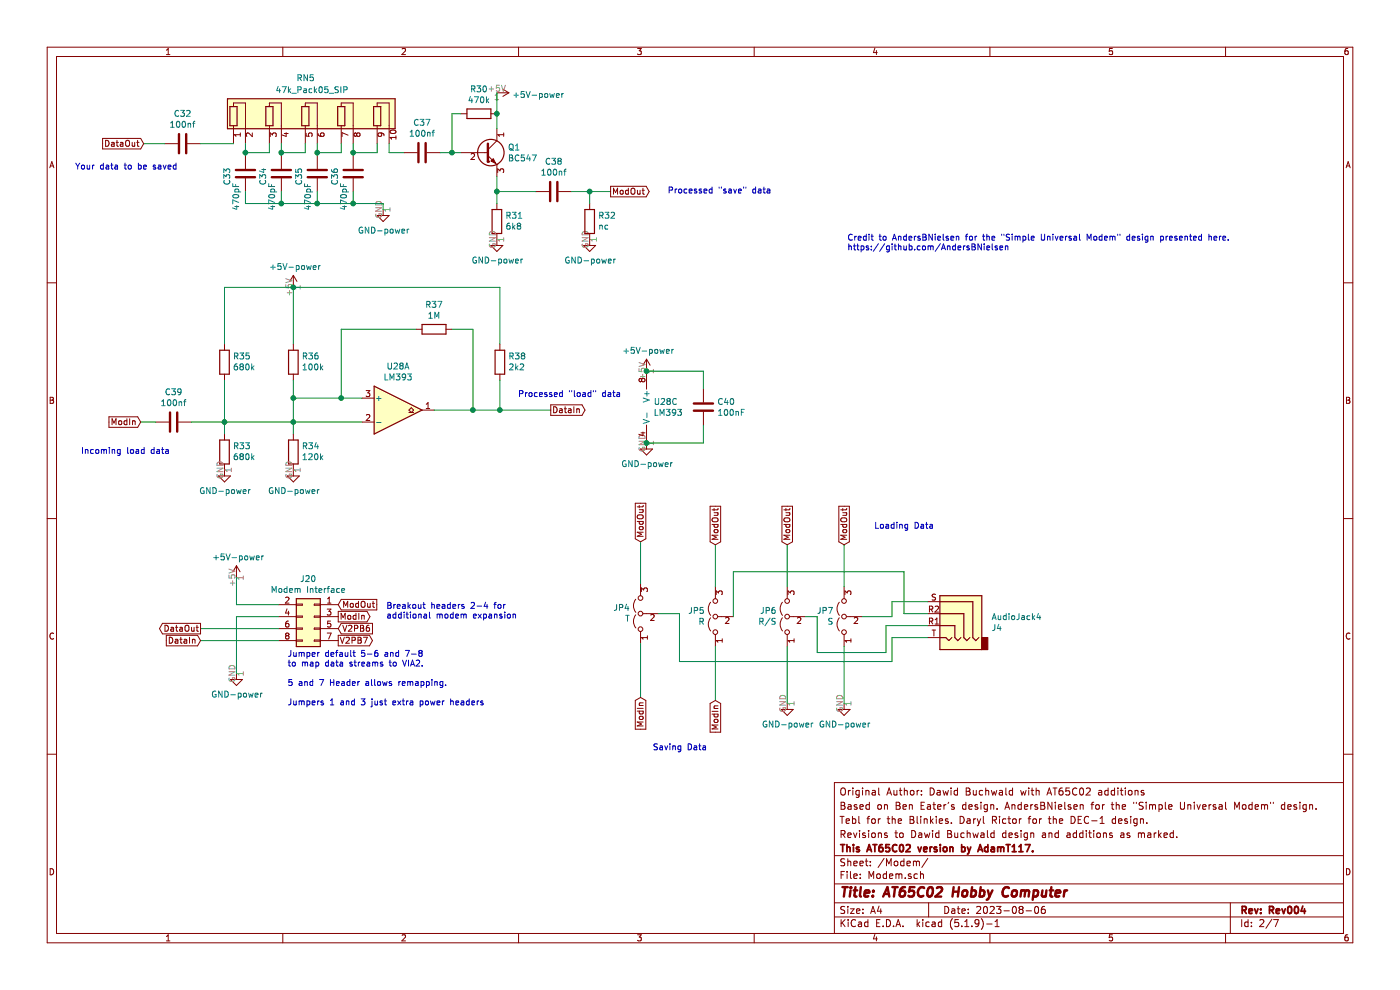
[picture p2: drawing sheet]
EESchema Schematic File Version 4
EELAYER 30 0
EELAYER END
$Descr A4 11693 8268
encoding utf-8
Sheet 2 7
Title "AT65C02 Hobby Computer"
Date "2023-08-06"
Rev "Rev004"
Comp "This AT65C02 version by AdamT117. "
Comment1 "Revisions to Dawid Buchwald design and additions as marked. "
Comment2 "Tebl for the Blinkies. Daryl Rictor for the DEC-1 design."
Comment3 "Based on Ben Eater's design. AndersBNielsen for the \"Simple Universal Modem\" design."
Comment4 "Original Author: Dawid Buchwald with AT65C02 additions"
$EndDescr
$Comp
L Comparator:LM393 U?
U 1 1
P 3325 3425
AR Path="/637561AA/6416C0CF/6378ACD0" Ref="U?"  Part="1" 
AR Path="/6375BF12/6378ACD0" Ref="U28"  Part="1" 
F 0 "U28" H 3325 3792 50  0000 C CNN
F 1 "LM393" H 3325 3701 50  0000 C CNN
F 2 "Package_DIP:DIP-8_W7.62mm_Socket" H 3325 3425 50  0001 C CNN
F 3 "http://www.ti.com/lit/ds/symlink/lm393.pdf" H 3325 3425 50  0001 C CNN
	1    3325 3425
	1    0    0    -1  
$EndComp
Text GLabel 1175 3525 0    50   Input ~ 0
ModIn
Wire Wire Line
	1175 3525 1300 3525
$Comp
L AT_65C02_Computer_Rev004-rescue:Device_C-6502-computer-cache-AT_65C02_Computer_Rev003_1-rescue-AT_65C02_Computer_Rev003-rescue C?
U 1 1
P 1450 3525
AR Path="/637561AA/6416C0CF/6378B686" Ref="C?"  Part="1" 
AR Path="/6375BF12/6378B686" Ref="C39"  Part="1" 
F 0 "C39" V 1198 3525 50  0000 C CNN
F 1 "100nf" V 1289 3525 50  0000 C CNN
F 2 "Capacitor_THT:C_Disc_D3.4mm_W2.1mm_P2.50mm" H 1488 3375 50  0001 C CNN
F 3 "" H 1450 3525 50  0001 C CNN
	1    1450 3525
	0    1    1    0   
$EndComp
Wire Wire Line
	1600 3525 1875 3525
$Comp
L AT_65C02_Computer_Rev004-rescue:Device_R-6502-computer-cache-AT_65C02_Computer_Rev003_1-rescue-AT_65C02_Computer_Rev003-rescue R?
U 1 1
P 1875 3775
AR Path="/637561AA/6416C0CF/6378CCDD" Ref="R?"  Part="1" 
AR Path="/6375BF12/6378CCDD" Ref="R33"  Part="1" 
F 0 "R33" H 1805 3729 50  0000 R CNN
F 1 "680k" H 1805 3820 50  0000 R CNN
F 2 "Resistor_THT:R_Axial_DIN0207_L6.3mm_D2.5mm_P7.62mm_Horizontal" V 1805 3775 50  0001 C CNN
F 3 "" H 1875 3775 50  0001 C CNN
	1    1875 3775
	-1   0    0    1   
$EndComp
Wire Wire Line
	1875 3525 1875 3625
$Comp
L AT_65C02_Computer_Rev004-rescue:GND-power-65C02_Computer-rescue-AT_65C02_Computer_Rev003_1-rescue-AT_65C02_Computer_Rev003-rescue #PWR?
U 1 1
P 1875 3925
AR Path="/637561AA/6416C0CF/6378CEA8" Ref="#PWR?"  Part="1" 
AR Path="/6375BF12/6378CEA8" Ref="#PWR0139"  Part="1" 
F 0 "#PWR0139" H 1875 3675 50  0001 C CNN
F 1 "GND-power" H 1880 3752 50  0000 C CNN
F 2 "" H 1875 3925 50  0001 C CNN
F 3 "" H 1875 3925 50  0001 C CNN
	1    1875 3925
	1    0    0    -1  
$EndComp
Connection ~ 1875 3525
$Comp
L AT_65C02_Computer_Rev004-rescue:Device_R-6502-computer-cache-AT_65C02_Computer_Rev003_1-rescue-AT_65C02_Computer_Rev003-rescue R?
U 1 1
P 2450 3775
AR Path="/637561AA/6416C0CF/6378E038" Ref="R?"  Part="1" 
AR Path="/6375BF12/6378E038" Ref="R34"  Part="1" 
F 0 "R34" H 2380 3729 50  0000 R CNN
F 1 "120k" H 2380 3820 50  0000 R CNN
F 2 "Resistor_THT:R_Axial_DIN0207_L6.3mm_D2.5mm_P7.62mm_Horizontal" V 2380 3775 50  0001 C CNN
F 3 "" H 2450 3775 50  0001 C CNN
	1    2450 3775
	-1   0    0    1   
$EndComp
Wire Wire Line
	2450 3525 2450 3625
$Comp
L AT_65C02_Computer_Rev004-rescue:GND-power-65C02_Computer-rescue-AT_65C02_Computer_Rev003_1-rescue-AT_65C02_Computer_Rev003-rescue #PWR?
U 1 1
P 2450 3925
AR Path="/637561AA/6416C0CF/6378E21F" Ref="#PWR?"  Part="1" 
AR Path="/6375BF12/6378E21F" Ref="#PWR0140"  Part="1" 
F 0 "#PWR0140" H 2450 3675 50  0001 C CNN
F 1 "GND-power" H 2455 3752 50  0000 C CNN
F 2 "" H 2450 3925 50  0001 C CNN
F 3 "" H 2450 3925 50  0001 C CNN
	1    2450 3925
	1    0    0    -1  
$EndComp
Connection ~ 2450 3525
Wire Wire Line
	2450 3525 3025 3525
Wire Wire Line
	3625 3425 3950 3425
Text GLabel 4600 3425 2    50   Output ~ 0
DataIn
$Comp
L AT_65C02_Computer_Rev004-rescue:Device_R-6502-computer-cache-AT_65C02_Computer_Rev003_1-rescue-AT_65C02_Computer_Rev003-rescue R?
U 1 1
P 1875 3025
AR Path="/637561AA/6416C0CF/63790BFF" Ref="R?"  Part="1" 
AR Path="/6375BF12/63790BFF" Ref="R35"  Part="1" 
F 0 "R35" H 1805 2979 50  0000 R CNN
F 1 "680k" H 1805 3070 50  0000 R CNN
F 2 "Resistor_THT:R_Axial_DIN0207_L6.3mm_D2.5mm_P7.62mm_Horizontal" V 1805 3025 50  0001 C CNN
F 3 "" H 1875 3025 50  0001 C CNN
	1    1875 3025
	-1   0    0    1   
$EndComp
$Comp
L AT_65C02_Computer_Rev004-rescue:Device_R-6502-computer-cache-AT_65C02_Computer_Rev003_1-rescue-AT_65C02_Computer_Rev003-rescue R?
U 1 1
P 2450 3025
AR Path="/637561AA/6416C0CF/637917E2" Ref="R?"  Part="1" 
AR Path="/6375BF12/637917E2" Ref="R36"  Part="1" 
F 0 "R36" H 2380 2979 50  0000 R CNN
F 1 "100k" H 2380 3070 50  0000 R CNN
F 2 "Resistor_THT:R_Axial_DIN0207_L6.3mm_D2.5mm_P7.62mm_Horizontal" V 2380 3025 50  0001 C CNN
F 3 "" H 2450 3025 50  0001 C CNN
	1    2450 3025
	-1   0    0    1   
$EndComp
$Comp
L AT_65C02_Computer_Rev004-rescue:Device_R-6502-computer-cache-AT_65C02_Computer_Rev003_1-rescue-AT_65C02_Computer_Rev003-rescue R?
U 1 1
P 3625 2750
AR Path="/637561AA/6416C0CF/63792495" Ref="R?"  Part="1" 
AR Path="/6375BF12/63792495" Ref="R37"  Part="1" 
F 0 "R37" V 3418 2750 50  0000 C CNN
F 1 "1M" V 3509 2750 50  0000 C CNN
F 2 "Resistor_THT:R_Axial_DIN0207_L6.3mm_D2.5mm_P7.62mm_Horizontal" V 3555 2750 50  0001 C CNN
F 3 "" H 3625 2750 50  0001 C CNN
	1    3625 2750
	0    1    1    0   
$EndComp
Wire Wire Line
	3025 3325 2850 3325
Wire Wire Line
	2450 3175 2450 3325
Connection ~ 2450 3325
Wire Wire Line
	2450 3325 2450 3525
Wire Wire Line
	2850 3325 2850 2750
Wire Wire Line
	2850 2750 3475 2750
Connection ~ 2850 3325
Wire Wire Line
	2850 3325 2450 3325
Wire Wire Line
	3775 2750 3950 2750
Wire Wire Line
	3950 2750 3950 3425
Connection ~ 3950 3425
Wire Wire Line
	3950 3425 4175 3425
Wire Wire Line
	4175 3425 4175 3175
Wire Wire Line
	4175 2400 2450 2400
Wire Wire Line
	2450 2400 2450 2875
Connection ~ 4175 3425
Wire Wire Line
	4175 3425 4600 3425
Wire Wire Line
	1875 2875 1875 2400
Connection ~ 2450 2400
$Comp
L AT_65C02_Computer_Rev004-rescue:+5V-power-65C02_Computer-rescue-AT_65C02_Computer_Rev003_1-rescue-AT_65C02_Computer_Rev003-rescue #PWR?
U 1 1
P 2450 2400
AR Path="/637561AA/6416C0CF/63798010" Ref="#PWR?"  Part="1" 
AR Path="/6375BF12/63798010" Ref="#PWR0141"  Part="1" 
F 0 "#PWR0141" H 2450 2250 50  0001 C CNN
F 1 "+5V-power" H 2465 2573 50  0000 C CNN
F 2 "" H 2450 2400 50  0001 C CNN
F 3 "" H 2450 2400 50  0001 C CNN
	1    2450 2400
	1    0    0    -1  
$EndComp
Wire Wire Line
	1875 2400 2450 2400
Wire Wire Line
	1875 3175 1875 3525
Wire Wire Line
	1875 3525 2450 3525
$Comp
L AT_65C02_Computer_Rev004-rescue:Device_R-6502-computer-cache-AT_65C02_Computer_Rev003_1-rescue-AT_65C02_Computer_Rev003-rescue R?
U 1 1
P 4175 3025
AR Path="/637561AA/6416C0CF/6379B67D" Ref="R?"  Part="1" 
AR Path="/6375BF12/6379B67D" Ref="R38"  Part="1" 
F 0 "R38" H 4105 2979 50  0000 R CNN
F 1 "2k2" H 4105 3070 50  0000 R CNN
F 2 "Resistor_THT:R_Axial_DIN0207_L6.3mm_D2.5mm_P7.62mm_Horizontal" V 4105 3025 50  0001 C CNN
F 3 "" H 4175 3025 50  0001 C CNN
	1    4175 3025
	-1   0    0    1   
$EndComp
Wire Wire Line
	4175 2875 4175 2400
$Comp
L Comparator:LM393 U?
U 3 1
P 5500 3400
AR Path="/637561AA/6416C0CF/6379C274" Ref="U?"  Part="3" 
AR Path="/6375BF12/6379C274" Ref="U28"  Part="3" 
F 0 "U28" H 5458 3446 50  0000 L CNN
F 1 "LM393" H 5458 3355 50  0000 L CNN
F 2 "Package_DIP:DIP-8_W7.62mm_Socket" H 5500 3400 50  0001 C CNN
F 3 "http://www.ti.com/lit/ds/symlink/lm393.pdf" H 5500 3400 50  0001 C CNN
	3    5500 3400
	1    0    0    -1  
$EndComp
$Comp
L AT_65C02_Computer_Rev004-rescue:Device_C-6502-computer-cache-AT_65C02_Computer_Rev003_1-rescue-AT_65C02_Computer_Rev003-rescue C?
U 1 1
P 5875 3400
AR Path="/637561AA/6416C0CF/6379CB2D" Ref="C?"  Part="1" 
AR Path="/6375BF12/6379CB2D" Ref="C40"  Part="1" 
F 0 "C40" H 5990 3446 50  0000 L CNN
F 1 "100nF" H 5990 3355 50  0000 L CNN
F 2 "Capacitor_THT:C_Disc_D3.4mm_W2.1mm_P2.50mm" H 5913 3250 50  0001 C CNN
F 3 "" H 5875 3400 50  0001 C CNN
	1    5875 3400
	1    0    0    -1  
$EndComp
Wire Wire Line
	5400 3100 5875 3100
Wire Wire Line
	5875 3100 5875 3250
Wire Wire Line
	5400 3700 5875 3700
Wire Wire Line
	5875 3700 5875 3550
$Comp
L AT_65C02_Computer_Rev004-rescue:GND-power-65C02_Computer-rescue-AT_65C02_Computer_Rev003_1-rescue-AT_65C02_Computer_Rev003-rescue #PWR?
U 1 1
P 5400 3700
AR Path="/637561AA/6416C0CF/6379F3FC" Ref="#PWR?"  Part="1" 
AR Path="/6375BF12/6379F3FC" Ref="#PWR0142"  Part="1" 
F 0 "#PWR0142" H 5400 3450 50  0001 C CNN
F 1 "GND-power" H 5405 3527 50  0000 C CNN
F 2 "" H 5400 3700 50  0001 C CNN
F 3 "" H 5400 3700 50  0001 C CNN
	1    5400 3700
	1    0    0    -1  
$EndComp
Connection ~ 5400 3700
$Comp
L AT_65C02_Computer_Rev004-rescue:+5V-power-65C02_Computer-rescue-AT_65C02_Computer_Rev003_1-rescue-AT_65C02_Computer_Rev003-rescue #PWR?
U 1 1
P 5400 3100
AR Path="/637561AA/6416C0CF/6379F8F5" Ref="#PWR?"  Part="1" 
AR Path="/6375BF12/6379F8F5" Ref="#PWR0143"  Part="1" 
F 0 "#PWR0143" H 5400 2950 50  0001 C CNN
F 1 "+5V-power" H 5415 3273 50  0000 C CNN
F 2 "" H 5400 3100 50  0001 C CNN
F 3 "" H 5400 3100 50  0001 C CNN
	1    5400 3100
	1    0    0    -1  
$EndComp
Connection ~ 5400 3100
$Comp
L Connector_Generic:Conn_02x04_Odd_Even J?
U 1 1
P 2625 5150
AR Path="/637561AA/6416C0CF/637A1E73" Ref="J?"  Part="1" 
AR Path="/6375BF12/637A1E73" Ref="J20"  Part="1" 
F 0 "J20" H 2675 5467 50  0000 C CNN
F 1 "Modem Interface" H 2675 5376 50  0000 C CNN
F 2 "Connector_PinSocket_2.54mm:PinSocket_2x04_P2.54mm_Vertical" H 2625 5150 50  0001 C CNN
F 3 "~" H 2625 5150 50  0001 C CNN
	1    2625 5150
	-1   0    0    -1  
$EndComp
Text GLabel 2825 5050 2    50   Input ~ 0
ModOut
Text GLabel 2825 5150 2    50   Output ~ 0
ModIn
Wire Wire Line
	1975 5050 1975 4825
$Comp
L AT_65C02_Computer_Rev004-rescue:+5V-power-65C02_Computer-rescue-AT_65C02_Computer_Rev003_1-rescue-AT_65C02_Computer_Rev003-rescue #PWR?
U 1 1
P 1975 4825
AR Path="/637561AA/6416C0CF/637A5BAF" Ref="#PWR?"  Part="1" 
AR Path="/6375BF12/637A5BAF" Ref="#PWR0144"  Part="1" 
F 0 "#PWR0144" H 1975 4675 50  0001 C CNN
F 1 "+5V-power" H 1990 4998 50  0000 C CNN
F 2 "" H 1975 4825 50  0001 C CNN
F 3 "" H 1975 4825 50  0001 C CNN
	1    1975 4825
	1    0    0    -1  
$EndComp
Wire Wire Line
	1975 5150 1975 5625
$Comp
L AT_65C02_Computer_Rev004-rescue:GND-power-65C02_Computer-rescue-AT_65C02_Computer_Rev003_1-rescue-AT_65C02_Computer_Rev003-rescue #PWR?
U 1 1
P 1975 5625
AR Path="/637561AA/6416C0CF/637A7789" Ref="#PWR?"  Part="1" 
AR Path="/6375BF12/637A7789" Ref="#PWR0145"  Part="1" 
F 0 "#PWR0145" H 1975 5375 50  0001 C CNN
F 1 "GND-power" H 1980 5452 50  0000 C CNN
F 2 "" H 1975 5625 50  0001 C CNN
F 3 "" H 1975 5625 50  0001 C CNN
	1    1975 5625
	1    0    0    -1  
$EndComp
Text GLabel 1675 5250 0    50   Output ~ 0
DataOut
Text GLabel 1675 5350 0    50   Input ~ 0
DataIn
$Comp
L Connector:AudioJack4 J?
U 1 1
P 7950 5125
AR Path="/637561AA/6416C0CF/637AB1EC" Ref="J?"  Part="1" 
AR Path="/6375BF12/637AB1EC" Ref="J4"  Part="1" 
F 0 "J4" H 7620 5008 50  0000 R CNN
F 1 "AudioJack4" H 7620 5099 50  0000 R CNN
F 2 "Connector_Audio:Jack_3.5mm_PJ320E_Horizontal" H 7950 5125 50  0001 C CNN
F 3 "~" H 7950 5125 50  0001 C CNN
	1    7950 5125
	-1   0    0    -1  
$EndComp
$Comp
L Jumper:Jumper_3_Open JP?
U 1 1
P 5350 5125
AR Path="/637561AA/6416C0CF/637ADF6C" Ref="JP?"  Part="1" 
AR Path="/6375BF12/637ADF6C" Ref="JP4"  Part="1" 
F 0 "JP4" V 5396 5212 50  0000 L CNN
F 1 "T" V 5305 5212 50  0000 L CNN
F 2 "Connector_PinHeader_2.54mm:PinHeader_1x03_P2.54mm_Vertical" H 5350 5125 50  0001 C CNN
F 3 "~" H 5350 5125 50  0001 C CNN
	1    5350 5125
	0    -1   -1   0   
$EndComp
$Comp
L Jumper:Jumper_3_Open JP?
U 1 1
P 5975 5150
AR Path="/637561AA/6416C0CF/637AED65" Ref="JP?"  Part="1" 
AR Path="/6375BF12/637AED65" Ref="JP5"  Part="1" 
F 0 "JP5" V 6021 5237 50  0000 L CNN
F 1 "R" V 5930 5237 50  0000 L CNN
F 2 "Connector_PinHeader_2.54mm:PinHeader_1x03_P2.54mm_Vertical" H 5975 5150 50  0001 C CNN
F 3 "~" H 5975 5150 50  0001 C CNN
	1    5975 5150
	0    -1   -1   0   
$EndComp
$Comp
L Jumper:Jumper_3_Open JP?
U 1 1
P 6575 5150
AR Path="/637561AA/6416C0CF/637B10E2" Ref="JP?"  Part="1" 
AR Path="/6375BF12/637B10E2" Ref="JP6"  Part="1" 
F 0 "JP6" V 6621 5237 50  0000 L CNN
F 1 "R/S" V 6530 5237 50  0000 L CNN
F 2 "Connector_PinHeader_2.54mm:PinHeader_1x03_P2.54mm_Vertical" H 6575 5150 50  0001 C CNN
F 3 "~" H 6575 5150 50  0001 C CNN
	1    6575 5150
	0    -1   -1   0   
$EndComp
$Comp
L Jumper:Jumper_3_Open JP?
U 1 1
P 7050 5150
AR Path="/637561AA/6416C0CF/637B360B" Ref="JP?"  Part="1" 
AR Path="/6375BF12/637B360B" Ref="JP7"  Part="1" 
F 0 "JP7" V 7096 5237 50  0000 L CNN
F 1 "S" V 7005 5237 50  0000 L CNN
F 2 "Connector_PinHeader_2.54mm:PinHeader_1x03_P2.54mm_Vertical" H 7050 5150 50  0001 C CNN
F 3 "~" H 7050 5150 50  0001 C CNN
	1    7050 5150
	0    -1   -1   0   
$EndComp
Wire Wire Line
	7200 5150 7450 5150
Wire Wire Line
	7450 5150 7450 5025
Wire Wire Line
	7450 5025 7750 5025
Wire Wire Line
	5500 5125 5675 5125
Wire Wire Line
	5675 5125 5675 5525
Wire Wire Line
	5675 5525 7450 5525
Wire Wire Line
	7450 5525 7450 5325
Wire Wire Line
	7450 5325 7750 5325
Wire Wire Line
	6825 5150 6825 5450
Wire Wire Line
	6825 5450 7400 5450
Wire Wire Line
	7400 5450 7400 5225
Wire Wire Line
	7400 5225 7750 5225
Wire Wire Line
	6725 5150 6825 5150
Wire Wire Line
	7750 5125 7550 5125
Wire Wire Line
	7550 5125 7550 4775
Wire Wire Line
	7550 4775 6125 4775
Wire Wire Line
	6125 4775 6125 5150
Wire Wire Line
	7050 4900 7050 4550
Text GLabel 7050 4550 1    50   Input ~ 0
ModOut
Wire Wire Line
	6575 4900 6575 4550
Text GLabel 6575 4550 1    50   Input ~ 0
ModOut
Wire Wire Line
	5975 4900 5975 4550
Text GLabel 5975 4550 1    50   Input ~ 0
ModOut
Wire Wire Line
	5350 4875 5350 4525
Text GLabel 5350 4525 1    50   Input ~ 0
ModOut
Wire Wire Line
	5350 5375 5350 5825
Text GLabel 5350 5825 3    50   Input ~ 0
ModIn
Wire Wire Line
	5975 5400 5975 5850
Text GLabel 5975 5850 3    50   Input ~ 0
ModIn
Wire Wire Line
	6575 5400 6575 5875
$Comp
L AT_65C02_Computer_Rev004-rescue:GND-power-65C02_Computer-rescue-AT_65C02_Computer_Rev003_1-rescue-AT_65C02_Computer_Rev003-rescue #PWR?
U 1 1
P 6575 5875
AR Path="/637561AA/6416C0CF/637D2B4F" Ref="#PWR?"  Part="1" 
AR Path="/6375BF12/637D2B4F" Ref="#PWR0146"  Part="1" 
F 0 "#PWR0146" H 6575 5625 50  0001 C CNN
F 1 "GND-power" H 6580 5702 50  0000 C CNN
F 2 "" H 6575 5875 50  0001 C CNN
F 3 "" H 6575 5875 50  0001 C CNN
	1    6575 5875
	1    0    0    -1  
$EndComp
Wire Wire Line
	7050 5400 7050 5875
$Comp
L AT_65C02_Computer_Rev004-rescue:GND-power-65C02_Computer-rescue-AT_65C02_Computer_Rev003_1-rescue-AT_65C02_Computer_Rev003-rescue #PWR?
U 1 1
P 7050 5875
AR Path="/637561AA/6416C0CF/637D57AA" Ref="#PWR?"  Part="1" 
AR Path="/6375BF12/637D57AA" Ref="#PWR0147"  Part="1" 
F 0 "#PWR0147" H 7050 5625 50  0001 C CNN
F 1 "GND-power" H 7055 5702 50  0000 C CNN
F 2 "" H 7050 5875 50  0001 C CNN
F 3 "" H 7050 5875 50  0001 C CNN
	1    7050 5875
	1    0    0    -1  
$EndComp
$Comp
L Device:R_Pack05_SIP RN?
U 1 1
P 2550 1000
AR Path="/637561AA/6416C0CF/63803A94" Ref="RN?"  Part="1" 
AR Path="/6375BF12/63803A94" Ref="RN5"  Part="1" 
F 0 "RN5" H 2475 1350 50  0000 L CNN
F 1 "47k_Pack05_SIP" H 2300 1250 50  0000 L CNN
F 2 "Resistor_THT:R_Array_SIP10" V 3425 1000 50  0001 C CNN
F 3 "http://www.vishay.com/docs/31509/csc.pdf" H 2550 1000 50  0001 C CNN
	1    2550 1000
	1    0    0    -1  
$EndComp
Wire Wire Line
	1675 1200 1950 1200
$Comp
L AT_65C02_Computer_Rev004-rescue:Device_C-6502-computer-cache-AT_65C02_Computer_Rev003_1-rescue-AT_65C02_Computer_Rev003-rescue C?
U 1 1
P 2050 1450
AR Path="/637561AA/6416C0CF/63823C38" Ref="C?"  Part="1" 
AR Path="/6375BF12/63823C38" Ref="C33"  Part="1" 
F 0 "C33" V 2200 1400 50  0000 L CNN
F 1 "470pF" V 2125 1525 50  0000 L CNN
F 2 "Capacitor_THT:C_Disc_D3.4mm_W2.1mm_P2.50mm" H 2088 1300 50  0001 C CNN
F 3 "" H 2050 1450 50  0001 C CNN
	1    2050 1450
	-1   0    0    1   
$EndComp
Wire Wire Line
	2050 1600 2050 1700
Wire Wire Line
	2050 1300 2050 1275
$Comp
L AT_65C02_Computer_Rev004-rescue:Device_C-6502-computer-cache-AT_65C02_Computer_Rev003_1-rescue-AT_65C02_Computer_Rev003-rescue C?
U 1 1
P 2350 1450
AR Path="/637561AA/6416C0CF/63830B93" Ref="C?"  Part="1" 
AR Path="/6375BF12/63830B93" Ref="C34"  Part="1" 
F 0 "C34" V 2500 1400 50  0000 L CNN
F 1 "470pF" V 2425 1525 50  0000 L CNN
F 2 "Capacitor_THT:C_Disc_D3.4mm_W2.1mm_P2.50mm" H 2388 1300 50  0001 C CNN
F 3 "" H 2350 1450 50  0001 C CNN
	1    2350 1450
	-1   0    0    1   
$EndComp
Wire Wire Line
	2350 1600 2350 1700
Wire Wire Line
	2350 1300 2350 1275
$Comp
L AT_65C02_Computer_Rev004-rescue:Device_C-6502-computer-cache-AT_65C02_Computer_Rev003_1-rescue-AT_65C02_Computer_Rev003-rescue C?
U 1 1
P 2650 1450
AR Path="/637561AA/6416C0CF/63833C64" Ref="C?"  Part="1" 
AR Path="/6375BF12/63833C64" Ref="C35"  Part="1" 
F 0 "C35" V 2800 1400 50  0000 L CNN
F 1 "470pF" V 2725 1525 50  0000 L CNN
F 2 "Capacitor_THT:C_Disc_D3.4mm_W2.1mm_P2.50mm" H 2688 1300 50  0001 C CNN
F 3 "" H 2650 1450 50  0001 C CNN
	1    2650 1450
	-1   0    0    1   
$EndComp
Wire Wire Line
	2650 1600 2650 1700
Wire Wire Line
	2650 1300 2650 1275
Text GLabel 1200 1200 0    50   Input ~ 0
DataOut
Wire Wire Line
	1200 1200 1375 1200
$Comp
L AT_65C02_Computer_Rev004-rescue:Device_C-6502-computer-cache-AT_65C02_Computer_Rev003_1-rescue-AT_65C02_Computer_Rev003-rescue C?
U 1 1
P 1525 1200
AR Path="/637561AA/6416C0CF/63811D06" Ref="C?"  Part="1" 
AR Path="/6375BF12/63811D06" Ref="C32"  Part="1" 
F 0 "C32" V 1273 1200 50  0000 C CNN
F 1 "100nf" V 1364 1200 50  0000 C CNN
F 2 "Capacitor_THT:C_Disc_D3.4mm_W2.1mm_P2.50mm" H 1563 1050 50  0001 C CNN
F 3 "" H 1525 1200 50  0001 C CNN
	1    1525 1200
	0    1    1    0   
$EndComp
$Comp
L AT_65C02_Computer_Rev004-rescue:Device_C-6502-computer-cache-AT_65C02_Computer_Rev003_1-rescue-AT_65C02_Computer_Rev003-rescue C?
U 1 1
P 2950 1450
AR Path="/637561AA/6416C0CF/63841EA1" Ref="C?"  Part="1" 
AR Path="/6375BF12/63841EA1" Ref="C36"  Part="1" 
F 0 "C36" V 3100 1400 50  0000 L CNN
F 1 "470pF" V 3025 1525 50  0000 L CNN
F 2 "Capacitor_THT:C_Disc_D3.4mm_W2.1mm_P2.50mm" H 2988 1300 50  0001 C CNN
F 3 "" H 2950 1450 50  0001 C CNN
	1    2950 1450
	-1   0    0    1   
$EndComp
Wire Wire Line
	2950 1600 2950 1700
Wire Wire Line
	2950 1300 2950 1275
Wire Wire Line
	2250 1200 2250 1275
Wire Wire Line
	2250 1275 2050 1275
Connection ~ 2050 1275
Wire Wire Line
	2050 1275 2050 1200
Wire Wire Line
	2550 1200 2550 1275
Wire Wire Line
	2550 1275 2350 1275
Connection ~ 2350 1275
Wire Wire Line
	2350 1275 2350 1200
Wire Wire Line
	2850 1200 2850 1275
Wire Wire Line
	2850 1275 2650 1275
Connection ~ 2650 1275
Wire Wire Line
	2650 1275 2650 1200
Wire Wire Line
	2050 1700 2350 1700
Connection ~ 2350 1700
Wire Wire Line
	2350 1700 2650 1700
Connection ~ 2650 1700
Wire Wire Line
	2650 1700 2950 1700
Wire Wire Line
	2950 1700 3200 1700
Wire Wire Line
	3200 1700 3200 1750
Connection ~ 2950 1700
$Comp
L AT_65C02_Computer_Rev004-rescue:GND-power-65C02_Computer-rescue-AT_65C02_Computer_Rev003_1-rescue-AT_65C02_Computer_Rev003-rescue #PWR?
U 1 1
P 3200 1750
AR Path="/637561AA/6416C0CF/63854362" Ref="#PWR?"  Part="1" 
AR Path="/6375BF12/63854362" Ref="#PWR0104"  Part="1" 
F 0 "#PWR0104" H 3200 1500 50  0001 C CNN
F 1 "GND-power" H 3205 1577 50  0000 C CNN
F 2 "" H 3200 1750 50  0001 C CNN
F 3 "" H 3200 1750 50  0001 C CNN
	1    3200 1750
	1    0    0    -1  
$EndComp
Wire Wire Line
	3150 1200 3150 1275
Wire Wire Line
	3150 1275 2950 1275
Connection ~ 2950 1275
Wire Wire Line
	2950 1275 2950 1200
Wire Wire Line
	3250 1200 3250 1275
$Comp
L AT_65C02_Computer_Rev004-rescue:Device_C-6502-computer-cache-AT_65C02_Computer_Rev003_1-rescue-AT_65C02_Computer_Rev003-rescue C?
U 1 1
P 3525 1275
AR Path="/637561AA/6416C0CF/6385B74E" Ref="C?"  Part="1" 
AR Path="/6375BF12/6385B74E" Ref="C37"  Part="1" 
F 0 "C37" V 3273 1275 50  0000 C CNN
F 1 "100nf" V 3364 1275 50  0000 C CNN
F 2 "Capacitor_THT:C_Disc_D3.4mm_W2.1mm_P2.50mm" H 3563 1125 50  0001 C CNN
F 3 "" H 3525 1275 50  0001 C CNN
	1    3525 1275
	0    1    1    0   
$EndComp
$Comp
L Transistor_BJT:BC547 Q?
U 1 1
P 4050 1275
AR Path="/637561AA/6416C0CF/6385BB8D" Ref="Q?"  Part="1" 
AR Path="/6375BF12/6385BB8D" Ref="Q1"  Part="1" 
F 0 "Q1" H 4241 1321 50  0000 L CNN
F 1 "BC547" H 4241 1230 50  0000 L CNN
F 2 "Package_TO_SOT_THT:TO-92_Inline" H 4250 1200 50  0001 L CIN
F 3 "https://www.onsemi.com/pub/Collateral/BC550-D.pdf" H 4050 1275 50  0001 L CNN
	1    4050 1275
	1    0    0    -1  
$EndComp
Wire Wire Line
	3675 1275 3775 1275
$Comp
L AT_65C02_Computer_Rev004-rescue:Device_R-6502-computer-cache-AT_65C02_Computer_Rev003_1-rescue-AT_65C02_Computer_Rev003-rescue R?
U 1 1
P 4000 950
AR Path="/637561AA/6416C0CF/6385BB98" Ref="R?"  Part="1" 
AR Path="/6375BF12/6385BB98" Ref="R30"  Part="1" 
F 0 "R30" V 3793 950 50  0000 C CNN
F 1 "470k" V 3884 950 50  0000 C CNN
F 2 "Resistor_THT:R_Axial_DIN0207_L6.3mm_D2.5mm_P7.62mm_Horizontal" V 3930 950 50  0001 C CNN
F 3 "" H 4000 950 50  0001 C CNN
	1    4000 950 
	0    1    1    0   
$EndComp
Wire Wire Line
	3850 950  3775 950 
Wire Wire Line
	3775 950  3775 1275
Connection ~ 3775 1275
Wire Wire Line
	3775 1275 3850 1275
Wire Wire Line
	4150 1075 4150 950 
Wire Wire Line
	4150 950  4150 775 
Connection ~ 4150 950 
$Comp
L AT_65C02_Computer_Rev004-rescue:+5V-power-65C02_Computer-rescue-AT_65C02_Computer_Rev003_1-rescue-AT_65C02_Computer_Rev003-rescue #PWR?
U 1 1
P 4150 775
AR Path="/637561AA/6416C0CF/6385BBA9" Ref="#PWR?"  Part="1" 
AR Path="/6375BF12/6385BBA9" Ref="#PWR0123"  Part="1" 
F 0 "#PWR0123" H 4150 625 50  0001 C CNN
F 1 "+5V-power" V 4165 903 50  0000 L CNN
F 2 "" H 4150 775 50  0001 C CNN
F 3 "" H 4150 775 50  0001 C CNN
	1    4150 775 
	0    1    1    0   
$EndComp
Wire Wire Line
	4150 1475 4150 1600
$Comp
L AT_65C02_Computer_Rev004-rescue:Device_R-6502-computer-cache-AT_65C02_Computer_Rev003_1-rescue-AT_65C02_Computer_Rev003-rescue R?
U 1 1
P 4150 1850
AR Path="/637561AA/6416C0CF/6385BBB4" Ref="R?"  Part="1" 
AR Path="/6375BF12/6385BBB4" Ref="R31"  Part="1" 
F 0 "R31" H 4080 1804 50  0000 R CNN
F 1 "6k8" H 4080 1895 50  0000 R CNN
F 2 "Resistor_THT:R_Axial_DIN0207_L6.3mm_D2.5mm_P7.62mm_Horizontal" V 4080 1850 50  0001 C CNN
F 3 "" H 4150 1850 50  0001 C CNN
	1    4150 1850
	-1   0    0    1   
$EndComp
Wire Wire Line
	4150 1600 4475 1600
Connection ~ 4150 1600
Wire Wire Line
	4150 1600 4150 1700
$Comp
L AT_65C02_Computer_Rev004-rescue:Device_C-6502-computer-cache-AT_65C02_Computer_Rev003_1-rescue-AT_65C02_Computer_Rev003-rescue C?
U 1 1
P 4625 1600
AR Path="/637561AA/6416C0CF/6385BBC1" Ref="C?"  Part="1" 
AR Path="/6375BF12/6385BBC1" Ref="C38"  Part="1" 
F 0 "C38" V 4373 1600 50  0000 C CNN
F 1 "100nf" V 4464 1600 50  0000 C CNN
F 2 "Capacitor_THT:C_Disc_D3.4mm_W2.1mm_P2.50mm" H 4663 1450 50  0001 C CNN
F 3 "" H 4625 1600 50  0001 C CNN
	1    4625 1600
	0    1    1    0   
$EndComp
Wire Wire Line
	4775 1600 4925 1600
$Comp
L AT_65C02_Computer_Rev004-rescue:Device_R-6502-computer-cache-AT_65C02_Computer_Rev003_1-rescue-AT_65C02_Computer_Rev003-rescue R?
U 1 1
P 4925 1850
AR Path="/637561AA/6416C0CF/6385BBCC" Ref="R?"  Part="1" 
AR Path="/6375BF12/6385BBCC" Ref="R32"  Part="1" 
F 0 "R32" H 4855 1804 50  0000 R CNN
F 1 "nc" H 4855 1895 50  0000 R CNN
F 2 "Resistor_THT:R_Axial_DIN0207_L6.3mm_D2.5mm_P7.62mm_Horizontal" V 4855 1850 50  0001 C CNN
F 3 "" H 4925 1850 50  0001 C CNN
	1    4925 1850
	-1   0    0    1   
$EndComp
Wire Wire Line
	4925 1600 4925 1700
Connection ~ 4925 1600
Wire Wire Line
	4925 1600 5100 1600
$Comp
L AT_65C02_Computer_Rev004-rescue:GND-power-65C02_Computer-rescue-AT_65C02_Computer_Rev003_1-rescue-AT_65C02_Computer_Rev003-rescue #PWR?
U 1 1
P 4150 2000
AR Path="/637561AA/6416C0CF/6385BBD9" Ref="#PWR?"  Part="1" 
AR Path="/6375BF12/6385BBD9" Ref="#PWR0125"  Part="1" 
F 0 "#PWR0125" H 4150 1750 50  0001 C CNN
F 1 "GND-power" H 4155 1827 50  0000 C CNN
F 2 "" H 4150 2000 50  0001 C CNN
F 3 "" H 4150 2000 50  0001 C CNN
	1    4150 2000
	1    0    0    -1  
$EndComp
$Comp
L AT_65C02_Computer_Rev004-rescue:GND-power-65C02_Computer-rescue-AT_65C02_Computer_Rev003_1-rescue-AT_65C02_Computer_Rev003-rescue #PWR?
U 1 1
P 4925 2000
AR Path="/637561AA/6416C0CF/6385BBE3" Ref="#PWR?"  Part="1" 
AR Path="/6375BF12/6385BBE3" Ref="#PWR0129"  Part="1" 
F 0 "#PWR0129" H 4925 1750 50  0001 C CNN
F 1 "GND-power" H 4930 1827 50  0000 C CNN
F 2 "" H 4925 2000 50  0001 C CNN
F 3 "" H 4925 2000 50  0001 C CNN
	1    4925 2000
	1    0    0    -1  
$EndComp
Text GLabel 5100 1600 2    50   Output ~ 0
ModOut
Wire Wire Line
	3250 1275 3375 1275
Text GLabel 2825 5250 2    50   Input ~ 0
V2PB6
Text GLabel 2825 5350 2    50   Output ~ 0
V2PB7
Text Notes 7075 2100 0    50   ~ 0
Credit to AndersBNielsen for the "Simple Universal Modem" design presented here.\nhttps://github.com/AndersBNielsen
Text Notes 7300 4425 0    50   ~ 0
Loading Data
Text Notes 5450 6275 0    50   ~ 0
Saving Data
Text Notes 3225 5175 0    50   ~ 0
Breakout headers 2-4 for \nadditional modem expansion
Text Notes 2400 5900 0    50   ~ 0
Jumper default 5-6 and 7-8 \nto map data streams to VIA2. \n\n5 and 7 Header allows remapping.\n\nJumpers 1 and 3 just extra power headers
Text Notes 4325 3325 0    50   ~ 0
Processed "load" data
Text Notes 5575 1625 0    50   ~ 0
Processed "save" data
Text Notes 625  1425 0    50   ~ 0
Your data to be saved
Text Notes 675  3800 0    50   ~ 0
Incoming load data
Wire Wire Line
	1975 5050 2325 5050
Wire Wire Line
	1975 5150 2325 5150
Wire Wire Line
	1675 5250 2325 5250
Wire Wire Line
	1675 5350 2325 5350
$EndSCHEMATC
